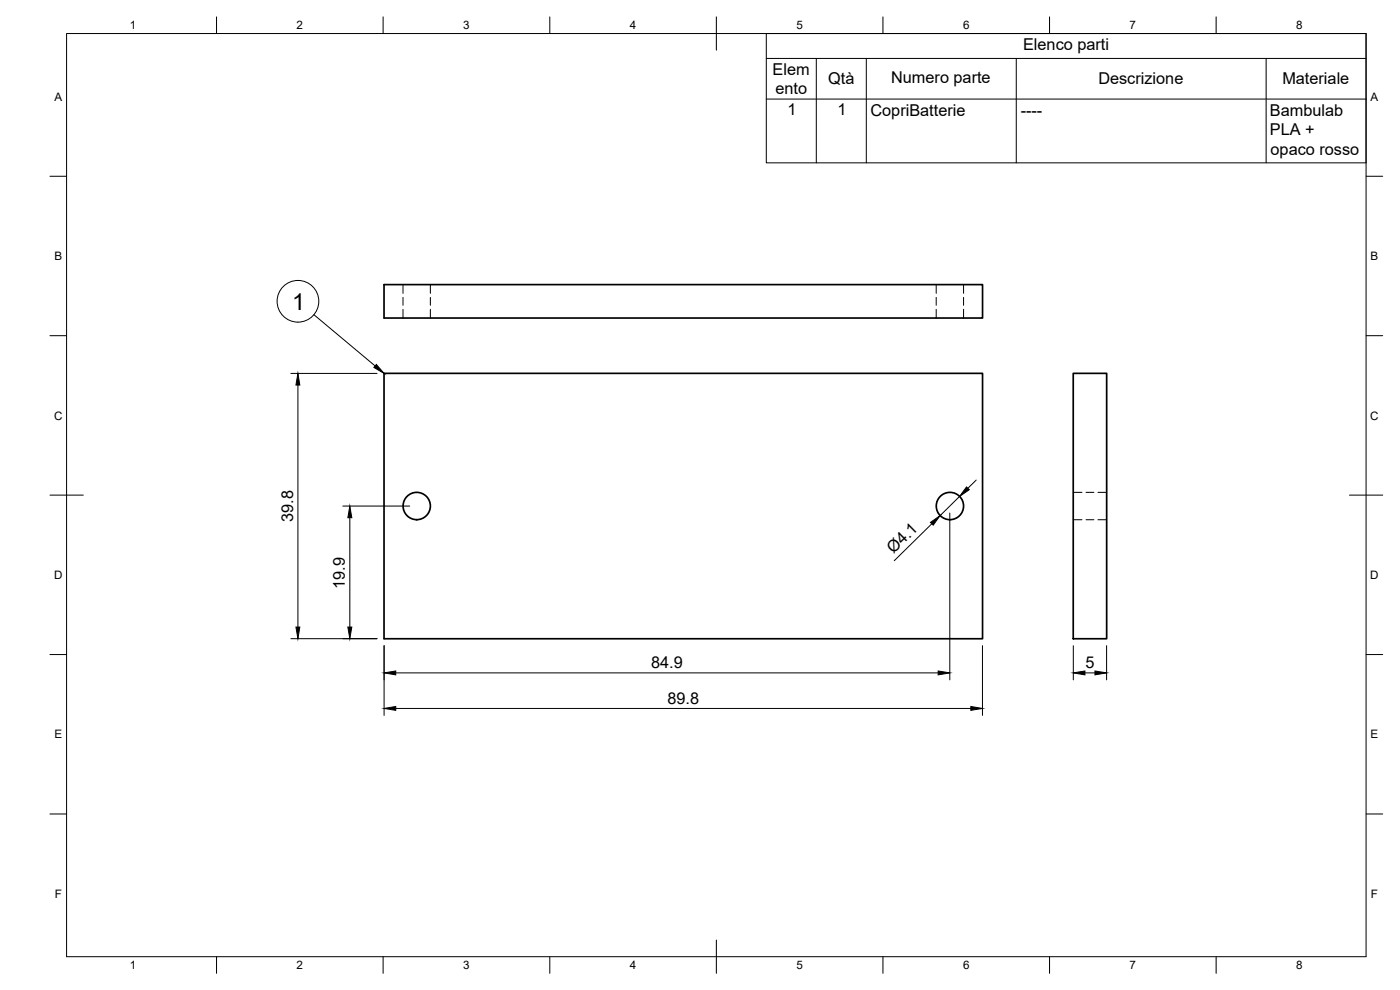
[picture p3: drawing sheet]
<svg xmlns="http://www.w3.org/2000/svg" width="420mm" height="297mm" viewBox="0 0 420 297" stroke-linecap="round" stroke-linejoin="round" font-family="sans-serif">
<!-- layer: Visible -->
<g fill="none" stroke="#000" stroke-width=".51">
<path d="M115.3 85.4h179.6v10h-179.6zM115.3 112h179.6v79.7h-179.6zM322.1 112h10v79.7h-10z"/>
<circle cx="125.1" cy="151.8" r="4.1"/>
<circle cx="285.1" cy="151.8" r="4.1"/>
</g>
<!-- layer: Hidden -->
<g fill="none" stroke="#000" stroke-width=".3">
<path d="M120.9 85.4v2.6M120.9 89.2v2.4M120.9 92.8v2.6M129.2 85.4v2.6M129.2 89.2v2.4M129.2 92.8v2.6M281 85.4v2.6M281 89.2v2.4M281 92.8v2.6M289.2 85.4v2.6M289.2 89.2v2.4M289.2 92.8v2.6"/>
<path d="M322.1 155.9h2.6M322.1 147.7h2.6M325.9 155.9h2.4M325.9 147.7h2.4M329.5 155.9h2.6M329.5 147.7h2.6"/>
</g>
<!-- layer: BORDER -->
<g fill="none" stroke="#000" stroke-width=".3">
<path d="M20 10.1h390v276.9h-390zM65 5.1v5M115 5.1v5M165 5.1v5M215 5.1v10M265 5.1v5M315 5.1v5M365 5.1v5M15 52.9h5M410 52.9h5M15 100.7h5M410 100.7h5"/>
<path d="M15 148.6h10M405 148.6h10M15 196.4h5M410 196.4h5M15 244.2h5M410 244.2h5M65 287v5M115 287v5M165 287v5M215 282.1v9.9M265 287v5M315 287v5"/>
<path d="M365 287v5"/>
</g>
<!-- layer: FD_Dimensions -->
<g fill="none" stroke="#000" stroke-width=".3">
<path d="M87.3 112h25.9M89.4 115.5v72.6M102.9 151.8h20.1M105 155.3v32.8M279.6 157.2l-11.2 11M285.1 153.9v50.1M288 149l-5.9 5.7M293 144l-2.5 2.5M87.3 191.6h25.9M115.3 193.7v21M294.9 193.7v21M322.1 193.7v10.3"/>
<path d="M332.1 193.7v10.3M118.8 212.6h172.6M118.8 201.9h162.8M325.6 201.9h3"/>
</g>
<path d="M89.4 112l.6 3.5h-1.2zM105 151.8l.6 3.5h-1.2zM279.2 156.7l2.9-2-2 2.9zM290.1 146.1l.8 .8-2.9 2.1zM88.8 188.1h1.2l-.6 3.5zM104.4 188.1h1.2l-.6 3.5zM115.3 212.6l3.5-.6v1.1zM115.3 201.9l3.5-.6v1.2zM281.6 201.3l3.5 .6-3.5 .6zM291.4 212l3.5 .6-3.5 .5zM322.1 201.9l3.5-.6v1.2zM328.6 201.3l3.5 .6-3.5 .6z" fill="#000" stroke="#000" stroke-width=".3"/>
<!-- layer: Balloons -->
<circle cx="89.4" cy="90.4" r="6.3" fill="none" stroke="#000" stroke-width=".3"/>
<!-- layer: 0 -->
<path d="M112.9 109.4l2.4 2.6-3.1-1.8z" fill="#000" stroke="#000" stroke-width=".3"/>
<path d="M94.2 94.4l18.4 15.4" fill="none" stroke="#000" stroke-width=".3"/>
<!-- layer: Parts Lists -->
<path d="M230 10.1h180v38.8h-180zM230 17.5h180M245 17.5v31.4M260 17.5v31.4M305 17.5v31.4M380 17.5v31.4M230 29.7h180" fill="none" stroke="#000" stroke-width=".3"/>
<text font-size="7" x="87.7" y="92.9">1</text>
<g font-size="4.9">
<text x="307" y="15.1">Elenco parti</text>
<text x="231.9" y="22.4">Elem</text>
<text x="232.7" y="28.3">ento</text>
<text x="248.5" y="25.3">Qtà</text>
<text x="267.4" y="24.9">Numero parte</text>
<text x="329.6" y="25.3">Descrizione</text>
<text x="384.9" y="25.3">Materiale</text>
<text x="236.3" y="34.6">1</text>
<text x="251.3" y="34.6">1</text>
<text x="261.2" y="34.8">CopriBatterie</text>
<text x="306.3" y="34.7">----</text>
<text x="381.1" y="34.7">Bambulab</text>
<text x="381.1" y="40.5">PLA +</text>
<text x="381.3" y="46.4">opaco rosso</text>
<text x="87.9" y="156.6" transform="rotate(-90 87.9 156.6)">39.8</text>
<text x="268.2" y="166.3" transform="rotate(-45 268.2 166.3)">Ø4.1</text>
<text x="103.5" y="176.6" transform="rotate(-90 103.5 176.6)">19.9</text>
<text x="195.4" y="200.4">84.9</text>
<text x="325.8" y="200.4">5</text>
<text x="200.3" y="211.1">89.8</text>
</g>
<g font-size="3.5">
<text x="39" y="8.8">1</text>
<text x="89" y="8.8">2</text>
<text x="139" y="8.8">3</text>
<text x="189" y="8.8">4</text>
<text x="239" y="8.8">5</text>
<text x="289" y="8.8">6</text>
<text x="339" y="8.8">7</text>
<text x="389" y="8.8">8</text>
<text x="16.3" y="30.2">A</text>
<text x="411.3" y="30.2">A</text>
<text x="16.3" y="78">B</text>
<text x="411.3" y="78">B</text>
<text x="16.2" y="125.9">C</text>
<text x="411.2" y="125.9">C</text>
<text x="16.2" y="173.7">D</text>
<text x="411.2" y="173.7">D</text>
<text x="16.3" y="221.6">E</text>
<text x="411.3" y="221.6">E</text>
<text x="16.4" y="269.4">F</text>
<text x="411.4" y="269.4">F</text>
<text x="39" y="290.8">1</text>
<text x="89" y="290.8">2</text>
<text x="139" y="290.8">3</text>
<text x="189" y="290.8">4</text>
<text x="239" y="290.8">5</text>
<text x="289" y="290.8">6</text>
<text x="339" y="290.8">7</text>
<text x="389" y="290.8">8</text>
</g>
</svg>
